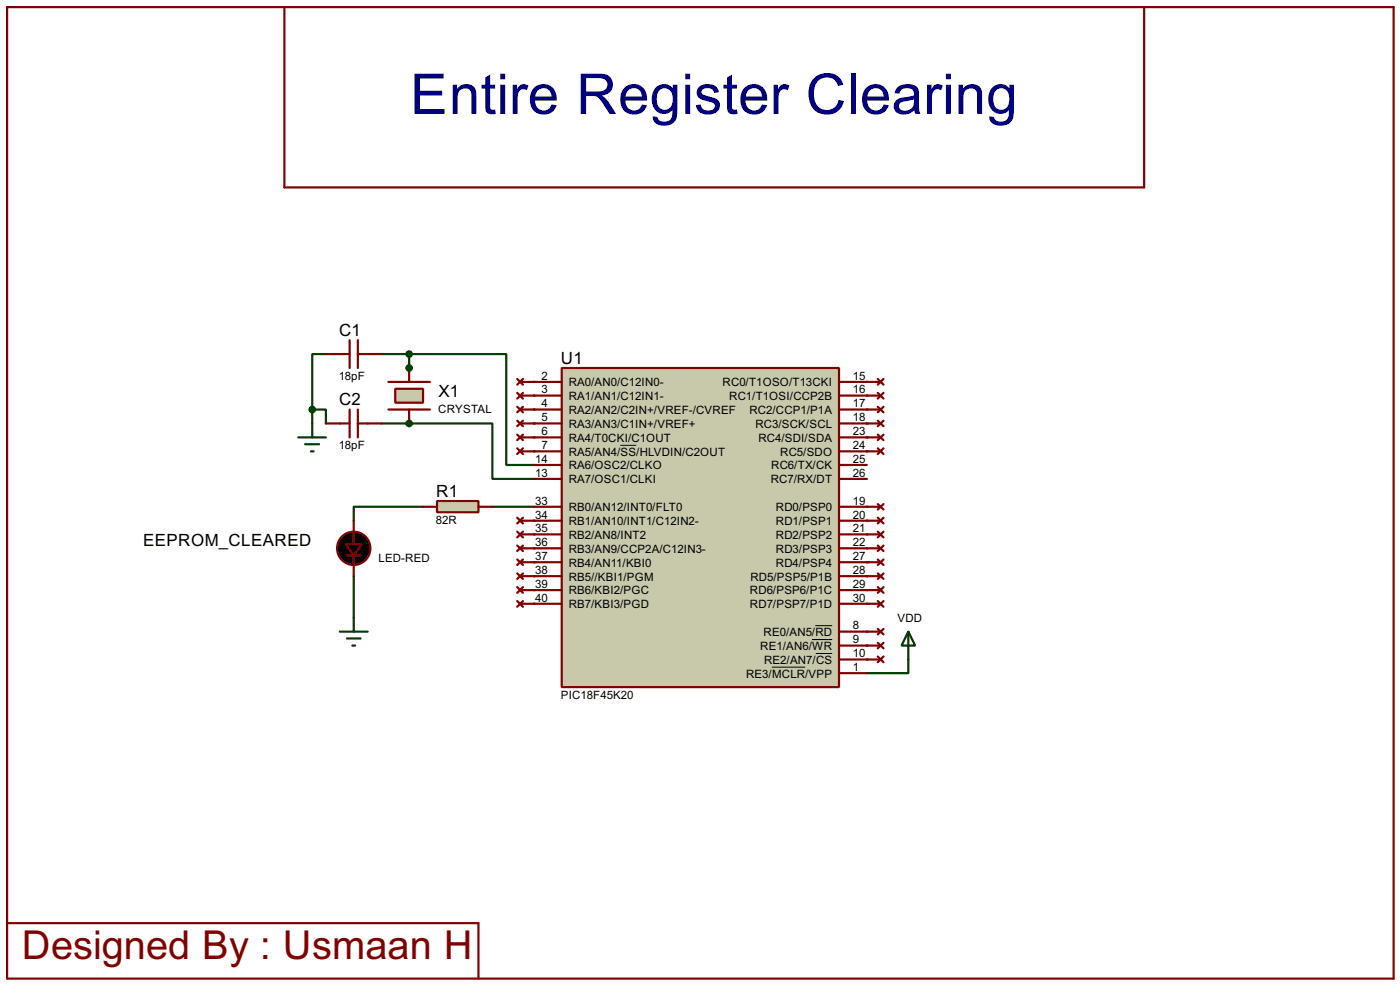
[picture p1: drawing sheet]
<svg xmlns="http://www.w3.org/2000/svg" width="256mm" height="180mm" viewBox="0 0 256 180" stroke-linecap="round" stroke-linejoin="round" font-family="sans-serif">
<g fill="#004000">
<circle cx="97.8" cy="80.1" r=".2"/>
<circle cx="97.8" cy="82.6" r=".2"/>
<circle cx="97.8" cy="95.3" r=".2"/>
<circle cx="97.8" cy="97.8" r=".2"/>
<circle cx="97.8" cy="100.4" r=".2"/>
<circle cx="97.8" cy="102.9" r=".2"/>
<circle cx="97.8" cy="105.5" r=".2"/>
<circle cx="97.8" cy="108" r=".2"/>
<circle cx="97.8" cy="110.5" r=".2"/>
<circle cx="158.8" cy="69.9" r=".2"/>
<circle cx="158.8" cy="77.5" r=".2"/>
<circle cx="158.8" cy="80.1" r=".2"/>
<circle cx="158.8" cy="82.6" r=".2"/>
<circle cx="158.8" cy="92.8" r=".2"/>
<circle cx="158.8" cy="95.3" r=".2"/>
<circle cx="158.8" cy="97.8" r=".2"/>
<circle cx="158.8" cy="100.4" r=".2"/>
<circle cx="158.8" cy="102.9" r=".2"/>
<circle cx="158.8" cy="105.5" r=".2"/>
<circle cx="158.8" cy="108" r=".2"/>
<circle cx="158.8" cy="110.5" r=".2"/>
<circle cx="158.8" cy="115.6" r=".2"/>
<circle cx="158.8" cy="118.2" r=".2"/>
<circle cx="158.8" cy="120.7" r=".2"/>
</g>
<path d="M166.4 120.7v2.5h-7.6" fill="none" stroke="#004000" stroke-width=".4"/>
<g fill="#004000">
<circle cx="158.8" cy="72.4" r=".2"/>
<circle cx="158.8" cy="75" r=".2"/>
<circle cx="97.8" cy="69.9" r=".2"/>
<circle cx="97.8" cy="72.4" r=".2"/>
<circle cx="97.8" cy="75" r=".2"/>
<circle cx="97.8" cy="77.5" r=".2"/>
</g>
<path d="M77.5 92.8h-12.7v2.5M90.2 92.8h7.6M64.8 105.5v7.6" fill="none" stroke="#004000" stroke-width=".4"/>
<circle cx="75" cy="77.5" r=".2" fill="#004000"/>
<path d="M69.9 77.5h20.3v10.2h7.6" fill="none" stroke="#004000" stroke-width=".4"/>
<circle cx="75" cy="67.4" r=".2" fill="#004000"/>
<path d="M57.2 75h2.5v2.5M57.2 75v2.5M59.7 64.8h-2.5v10.2M69.9 64.8h5.1M75 64.8h17.8v20.3h5M75 64.8v2.6M166.4 115.6l1.3 2.6h-2.5zM166.4 115.6v5.1" fill="none" stroke="#004000" stroke-width=".4"/>
<g fill="none" stroke="#800000" stroke-width=".4">
<path d="M1.3 1.3h254v177.8h-254zM52.1 1.3v33h157.5v-33M94.8 69.4l1 1M94.8 71.9l1 1.1M94.8 74.5l1 1M94.8 77l1 1M94.8 79.6l1 1M95.3 69.9h2.5M95.3 72.4h2.5M95.3 75h2.5M95.3 77.5h2.5M95.8 69.4l-1 1"/>
<path d="M95.8 71.9l-1 1.1M95.8 74.5l-1 1M95.8 77l-1 1M95.8 79.6l-1 1M158.8 69.9h2.5M158.8 72.4h2.5M158.8 75h2.5M158.8 77.5h2.5M160.8 79.6l1.1 1M160.8 77l1.1 1M160.8 74.5l1.1 1M160.8 71.9l1.1 1.1"/>
<path d="M160.8 69.4l1.1 1M161.9 79.6l-1.1 1M161.9 77l-1.1 1M161.9 74.5l-1.1 1M161.9 71.9l-1.1 1.1M161.9 69.4l-1.1 1M94.8 82.1l1 1M94.8 94.8l1 1M94.8 97.3l1 1.1M94.8 99.9l1 1M95.3 80.1h2.5M95.3 82.6h2.5"/>
<path d="M95.3 95.3h2.5M95.3 97.8h2.5M95.8 82.1l-1 1M95.8 94.8l-1 1M95.8 97.3l-1 1.1M95.8 99.9l-1 1M158.8 80.1h2.5M158.8 82.6h2.5M158.8 95.3h2.5M158.8 97.8h2.5M158.8 92.8h2.5M160.8 92.3l1.1 1"/>
<path d="M160.8 94.8l1.1 1M160.8 97.3l1.1 1.1M160.8 99.9l1.1 1M160.8 82.1l1.1 1M161.9 92.3l-1.1 1M161.9 94.8l-1.1 1M161.9 97.3l-1.1 1.1M161.9 99.9l-1.1 1M161.9 82.1l-1.1 1M94.8 102.4l1 1M94.8 107.5l1 1M94.8 105l1 1"/>
<path d="M94.8 110l1 1.1M95.3 100.4h2.5M95.3 102.9h2.5M95.3 108h2.5M95.3 105.5h2.5M95.3 110.5h2.5M95.8 102.4l-1 1M95.8 107.5l-1 1M95.8 105l-1 1M95.8 110l-1 1.1M158.8 100.4h2.5M158.8 102.9h2.5"/>
<path d="M158.8 108h2.5M158.8 105.5h2.5M158.8 110.5h2.5M158.8 115.6h2.5M158.8 118.2h2.5M160.8 102.4l1.1 1M160.8 107.5l1.1 1M160.8 105l1.1 1M160.8 110l1.1 1.1M160.8 115.1l1.1 1M160.8 117.7l1.1 1M161.9 102.4l-1.1 1"/>
<path d="M161.9 107.5l-1.1 1M161.9 105l-1.1 1M161.9 110l-1.1 1.1M161.9 115.1l-1.1 1M161.9 117.7l-1.1 1M158.8 120.7h2.5M160.8 120.2l1.1 1M161.9 120.2l-1.1 1M1.3 169h86.4v10.1"/>
</g>
<path d="M102.9 67.4h50.8v58.4h-50.8z" fill="#c8c8aa" stroke="#800000" stroke-width=".4"/>
<g fill="none" stroke="#800000" stroke-width=".4">
<path d="M97.8 69.9h5.1M97.8 77.5h5.1M97.8 72.4h5.1M97.8 75h5.1M153.7 69.9h5.1M153.7 77.5h5.1M153.7 72.4h5.1M153.7 75h5.1M64.8 95.3v4.3M97.8 80.1h5.1M97.8 82.6h5.1M97.8 85.1h5.1"/>
<path d="M97.8 87.7h5.1M97.8 92.8h5.1M97.8 95.3h5.1M97.8 97.8h5.1M153.7 80.1h5.1M153.7 82.6h5.1M153.7 85.1h5.1M153.7 87.7h5.1M153.7 92.8h5.1M153.7 95.3h5.1M153.7 97.8h5.1M63.6 101.7h2.5"/>
<path d="M64.8 101.7v3.8M97.8 100.4h5.1M97.8 102.9h5.1M97.8 105.5h5.1M97.8 108h5.1M97.8 110.5h5.1M153.7 100.4h5.1M153.7 102.9h5.1M153.7 105.5h5.1M153.7 108h5.1M153.7 110.5h5.1M153.7 115.6h5.1"/>
<path d="M153.7 118.2h5.1M153.7 120.7h5.1M153.7 123.2h5.1"/>
</g>
<path d="M113.7 81.5h2.9M148.8 117.1h3.7M149.4 114.5h3.1M149.5 119.6h3M141.4 122.1h6.1" fill="none" stroke="#000" stroke-width=".18"/>
<g fill="#000" stroke="#800000" stroke-width=".4">
<path d="M63.3 99.6h3l-1.5 2.1z"/>
<circle cx="64.8" cy="100.4" r="3.1"/>
</g>
<path d="M80.1 91.7h7.6v2.1h-7.6z" fill="#c8c8aa" stroke="#800000" stroke-width=".4"/>
<path d="M71.2 69.9h7.6M71.2 75h7.6M77.5 92.8h2.6M87.7 92.8h2.5" fill="none" stroke="#800000" stroke-width=".4"/>
<path d="M62.3 115.6h5.1M63.6 116.9h2.5M64.6 118.2h.5M64.8 113.1v2.5" fill="none" stroke="#004000" stroke-width=".4"/>
<path d="M72.4 71.2h5.1v2.5h-5.1z" fill="#c8c8aa" stroke="#800000" stroke-width=".4"/>
<path d="M59.7 64.8h4.4M59.7 77.5h4.4M64.1 62.3v5.1M64.1 75v5.1M65.6 62.3v5.1M65.6 75v5.1M65.6 64.8h4.3M65.6 77.5h4.3M75 67.4v2.5M75 75v2.5" fill="none" stroke="#800000" stroke-width=".4"/>
<g fill="#004000" stroke="#004000" stroke-width=".4">
<circle cx="74.9" cy="77.5" r=".5"/>
<circle cx="74.9" cy="67.4" r=".5"/>
<circle cx="57.2" cy="75" r=".5"/>
<circle cx="74.9" cy="64.8" r=".5"/>
</g>
<path d="M57.2 77.5v2.6M54.7 80.1h5M55.9 81.3h2.6M57 82.6h.5" fill="none" stroke="#004000" stroke-width=".4"/>
<text font-size="11.5" fill="#000080" x="75.1" y="20.8">Entire Register Clearing</text>
<text font-size="8.2" fill="#800000" x="4" y="175.6">Designed By : Usmaan H</text>
<g font-size="3.5">
<text x="62.1" y="61.4">C1</text>
<text x="102.8" y="66.6">U1</text>
<text x="62.1" y="74.1">C2</text>
<text x="80.3" y="72.6">X1</text>
<text x="79.9" y="90.9">R1</text>
<text x="26.2" y="100">EEPROM_CLEARED</text>
</g>
<g font-size="2.4">
<text x="62.1" y="69.5">18pF</text>
<text x="99.2" y="69.5">2</text>
<text x="99.2" y="72">3</text>
<text x="104.2" y="70.7">RA0/AN0/C12IN0-</text>
<text x="132.4" y="70.7">RC0/T1OSO/T13CKI</text>
<text x="156.3" y="69.5">15</text>
<text x="156.3" y="72">16</text>
<text x="80.3" y="75.5">CRYSTAL</text>
<text x="99.2" y="74.6">4</text>
<text x="99.2" y="77.1">5</text>
<text x="104.2" y="73.2">RA1/AN1/C12IN1-</text>
<text x="104.2" y="75.8">RA2/AN2/C2IN+/VREF-/CVREF</text>
<text x="133.6" y="73.2">RC1/T1OSI/CCP2B</text>
<text x="137.3" y="75.8">RC2/CCP1/P1A</text>
<text x="156.3" y="77.1">18</text>
<text x="156.3" y="74.6">17</text>
<text x="62.1" y="82.2">18pF</text>
<text x="99.2" y="79.7">6</text>
<text x="99.2" y="82.2">7</text>
<text x="104.2" y="80.8">RA4/T0CKI/C1OUT</text>
<text x="104.2" y="83.4">RA5/AN4/SS/HLVDIN/C2OUT</text>
<text x="104.2" y="78.3">RA3/AN3/C1IN+/VREF+</text>
<text x="138.4" y="78.3">RC3/SCK/SCL</text>
<text x="138.9" y="80.8">RC4/SDI/SDA</text>
<text x="142.9" y="83.4">RC5/SDO</text>
<text x="156.3" y="79.7">23</text>
<text x="156.3" y="82.2">24</text>
<text x="98.1" y="84.7">14</text>
<text x="98.1" y="87.3">13</text>
<text x="104.2" y="85.9">RA6/OSC2/CLKO</text>
<text x="104.2" y="88.5">RA7/OSC1/CLKI</text>
<text x="141.2" y="88.5">RC7/RX/DT</text>
<text x="141.3" y="85.9">RC6/TX/CK</text>
<text x="156.3" y="84.7">25</text>
<text x="156.3" y="87.3">26</text>
<text x="79.9" y="96">82R</text>
<text x="98.1" y="92.4">33</text>
<text x="98.1" y="94.9">34</text>
<text x="104.2" y="93.6">RB0/AN12/INT0/FLT0</text>
<text x="142.1" y="93.6">RD0/PSP0</text>
<text x="156.3" y="92.4">19</text>
<text x="156.3" y="94.9">20</text>
<text x="98.1" y="97.4">35</text>
<text x="98.1" y="100">36</text>
<text x="104.2" y="96.1">RB1/AN10/INT1/C12IN2-</text>
<text x="104.2" y="98.6">RB2/AN8/INT2</text>
<text x="104.2" y="101.2">RB3/AN9/CCP2A/C12IN3-</text>
<text x="142.1" y="96.1">RD1/PSP1</text>
<text x="142.1" y="98.6">RD2/PSP2</text>
<text x="142.1" y="101.2">RD3/PSP3</text>
<text x="156.3" y="97.4">21</text>
<text x="156.3" y="100">22</text>
<text x="69.3" y="102.9">LED-RED</text>
<text x="98.1" y="102.5">37</text>
<text x="98.1" y="105.1">38</text>
<text x="98.1" y="107.6">39</text>
<text x="104.2" y="103.7">RB4/AN11/KBI0</text>
<text x="104.2" y="106.3">RB5//KBI1/PGM</text>
<text x="137.5" y="106.3">RD5/PSP5/P1B</text>
<text x="142.1" y="103.7">RD4/PSP4</text>
<text x="156.3" y="102.5">27</text>
<text x="156.3" y="105.1">28</text>
<text x="156.3" y="107.6">29</text>
<text x="98.1" y="110.1">40</text>
<text x="104.2" y="108.8">RB6/KBI2/PGC</text>
<text x="104.2" y="111.3">RB7/KBI3/PGD</text>
<text x="137.4" y="108.8">RD6/PSP6/P1C</text>
<text x="137.4" y="111.3">RD7/PSP7/P1D</text>
<text x="156.3" y="110.1">30</text>
<text x="164.4" y="113.9">VDD</text>
<text x="139.3" y="119">RE1/AN6/WR</text>
<text x="139.9" y="116.4">RE0/AN5/RD</text>
<text x="156.3" y="115.2">8</text>
<text x="156.3" y="117.8">9</text>
<text x="136.7" y="124">RE3/MCLR/VPP</text>
<text x="140" y="121.5">RE2/AN7/CS</text>
<text x="156.3" y="120.3">10</text>
<text x="156.3" y="122.8">1</text>
<text x="102.7" y="128">PIC18F45K20</text>
</g>
</svg>
